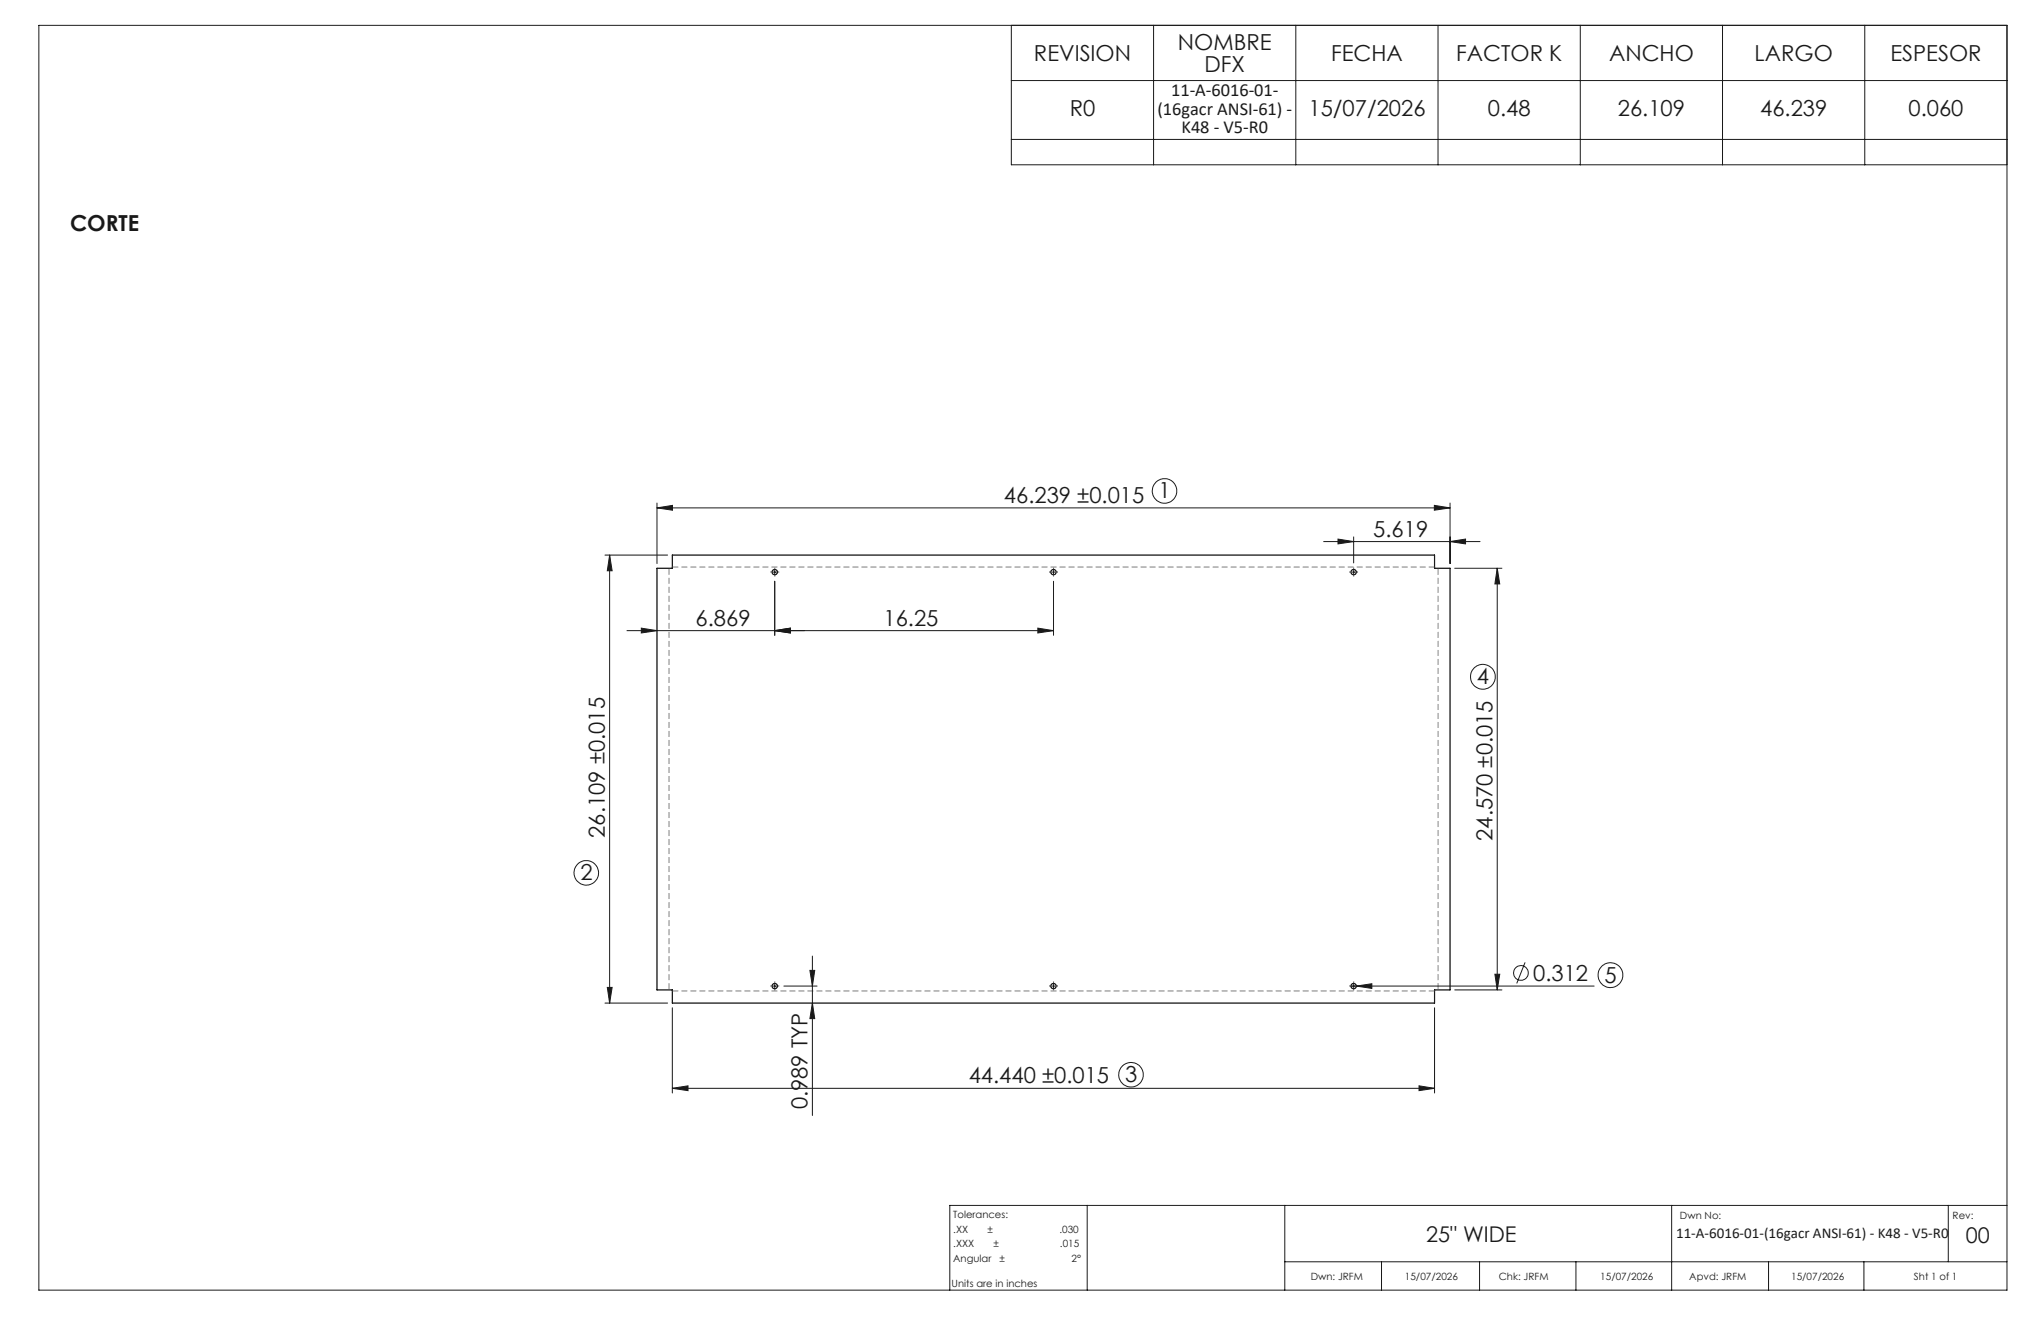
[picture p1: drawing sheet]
<svg xmlns="http://www.w3.org/2000/svg" width="432mm" height="279mm" viewBox="0 0 432 279" stroke-linecap="round" stroke-linejoin="round" font-family="sans-serif">
<g fill="none" stroke="#191924" stroke-width=".21">
<path d="M8.2 5.4h416.4v267.5h-416.4zM214 5.4v29.5h210.6M214 17h210.6M244.1 5.4v29.5M274.1 5.4v29.5M304.2 5.4v29.5M334.3 5.4v29.5M364.4 5.4v29.5M394.5 5.4v29.5M214 29.5h210.6M128 117.4h13.3M129 117.4l.5 3.3h-1z"/>
<path d="M129 117.4v94.8M139 107.4l3.3-.5v1zM139 106.4v12.8M139 107.4h167.8M280 114.5h33.1M283.1 114l3.3 .5-3.3 .5zM286.4 113.6v5.5M303.5 106.9l3.3 .5-3.3 .5zM306.8 114.5l3.3-.5v1zM306.8 106.4v12.8M132.6 133.4h90.3M135.7 132.9l3.3 .5-3.3 .5z"/>
<path d="M163.5 121h.8M163.9 133.4l3.3-.5v1zM163.9 120.7v.7M163.9 122.9v11.5M219.6 132.9l3.3 .5-3.3 .5zM222.5 121h.7M222.9 120.7v.7M222.9 122.9v11.5M286 121h.7M286.4 120.7v.7M307.8 120.2h9.9M316.8 120.2l.5 3.3h-1z"/>
<path d="M316.8 120.2v89.2M128 212.2h13.3M128.5 208.8h1l-.5 3.4zM142.2 213.1v18.1M163.5 208.6h.8M163.9 208.2v.7M165.8 208.6h7.1M171.3 205.2h1.1l-.5 3.4zM171.9 212.2l.5 3.2h-1.1zM171.9 202.2v33.7M222.5 208.6h.7M222.9 208.2v.7"/>
<path d="M285.8 208.6h51.5M286.4 208.2v.7M286.9 208.6l3.3-.5v1zM303.5 213.1v18.1M307.8 209.4h9.9M316.3 206.1h1l-.5 3.3zM322.7 203.6l-1.8 4.4M142.2 230.2l3.4-.5v1zM142.2 230.2h161.3M300.2 229.7l3.3 .5-3.3 .5zM230 255v17.9M271.8 255v17.9"/>
<path d="M353.7 255v17.9M412.2 255v11.9M424.6 255h-223.7v17.9M271.8 266.9h152.8M292.3 266.9v6M313 266.9v6M333.4 266.9v6M374.2 266.9v6M394.3 266.9v6"/>
<circle cx="246.4" cy="103.8" r="2.59"/>
<circle cx="313.7" cy="143.1" r="2.63"/>
<circle cx="124" cy="184.6" r="2.6"/>
<circle cx="321.8" cy="205.8" r="1.56"/>
<circle cx="340.7" cy="206.2" r="2.62"/>
<circle cx="239.3" cy="227.3" r="2.59"/>
</g>
<g fill="none" stroke="#000" stroke-width=".25">
<path d="M139 120.2h3.2v-2.8h161.3v2.8h3.3v89.2h-3.3v2.8h-161.3v-2.8h-3.2z"/>
<circle cx="163.9" cy="121" r=".57"/>
<circle cx="222.9" cy="121" r=".57"/>
<circle cx="286.4" cy="121" r=".57"/>
<circle cx="163.9" cy="208.6" r=".57"/>
<circle cx="222.9" cy="208.6" r=".57"/>
<circle cx="286.4" cy="208.6" r=".57"/>
</g>
<g fill="none" stroke="#191924" stroke-width=".21" stroke-dasharray="15.2 1.3 1.3 1.3" stroke-linecap="butt">
<path d="M163.2 121h-.2M163.9 121.7v.2M163.9 120.3v-.2M164.6 121h.2M222.2 121h-.2M222.9 121.7v.2M222.9 120.3v-.2M223.6 121h.2M285.7 121h-.2M286.4 121.7v.2M286.4 120.3v-.2M287.1 121h.2"/>
<path d="M163.2 208.5h-.2M163.9 209.3v.2M163.9 207.8v-.2M164.6 208.5h.2M222.2 208.5h-.2M222.9 209.3v.2M222.9 207.8v-.2M223.6 208.5h.2M285.7 208.5h-.2M286.4 209.3v.2M286.4 207.8v-.2M287.1 208.5h.2"/>
</g>
<path d="M141.5 120.2v89.1M304.2 209.3v-89.1" fill="none" stroke="#808080" stroke-width=".21" stroke-dasharray="1.3 .6" stroke-dashoffset="-.1" stroke-linecap="butt"/>
<path d="M303.5 119.9h-161.2M142.3 209.6h161.2" fill="none" stroke="#808080" stroke-width=".21" stroke-dasharray="1.3 .6" stroke-linecap="butt"/>
<g fill="#191924">
<path d="M286.9 208.6l3.3-.5v1z"/>
<path d="M139 107.4l3.3-.5v1zM303.5 106.9l3.3 .5-3.3 .5zM135.7 132.9l3.3 .5-3.3 .5zM163.9 133.4l3.3-.5v1zM283.1 114l3.3 .5-3.3 .5zM306.8 114.5l3.3-.5v1z"/>
<path d="M300.2 229.7l3.3 .5-3.3 .5zM142.2 230.2l3.4-.5v1zM219.6 132.9l3.3 .5-3.3 .5zM163.9 133.4l3.3-.5v1z"/>
<path d="M129 117.4l.5 3.3h-1zM128.5 208.8h1l-.5 3.4zM316.8 120.2l.5 3.3h-1zM316.3 206.1h1l-.5 3.3zM171.3 205.2h1.1l-.5 3.4zM171.9 212.2l.5 3.2h-1.1z"/>
</g>
<g font-size="4.7" fill="#191924">
<text x="249.2" y="10.6">NOMBRE</text>
<text x="218.8" y="12.9">REVISION</text>
<text x="254.8" y="15.1">DFX</text>
<text x="281.6" y="12.9">FECHA</text>
<text x="308.1" y="12.9">FACTOR K</text>
<text x="340.4" y="12.9">ANCHO</text>
<text x="371.2" y="12.9">LARGO</text>
<text x="399.9" y="12.9">ESPESOR</text>
<text x="226.3" y="24.5">R0</text>
<text x="276.8" y="24.5">15/07/2026</text>
<text x="314.8" y="24.5">0.48</text>
<text x="342.3" y="24.5">26.109</text>
<text x="372.4" y="24.5">46.239</text>
<text x="403.8" y="24.5">0.060</text>
<text x="14.8" y="48.9">CORTE</text>
<text x="212.4" y="106.4">46.239 ±0.015 1</text>
<text x="290.5" y="113.5">5.619</text>
<text x="147.2" y="132.3">6.869</text>
<text x="186.9" y="132.3">16.25</text>
<text x="312.5" y="144.7">4</text>
<text x="128" y="177.2" transform="rotate(-90 128 177.2)">26.109 ±0.015</text>
<text x="315.8" y="177.9" transform="rotate(-90 315.8 177.9)">24.570 ±0.015</text>
<text x="122.8" y="186.2">2</text>
<text x="324.4" y="207.5">0.312</text>
<text x="339.5" y="207.8">5</text>
<text x="205" y="229.1">44.440 ±0.015</text>
<text x="238" y="228.9">3</text>
<text x="170.9" y="234.6" transform="rotate(-90 170.9 234.6)">0.989 TYP</text>
</g>
<g font-size="4.6" fill="#191924">
<text x="301.7" y="262.7">25&quot; WIDE</text>
<text x="415.9" y="263">00</text>
</g>
<g font-size="3.9" fill="#191924">
<text x="247.8" y="20.3">11-A-6016-01-</text>
<text x="244.9" y="24.2">(16gacr ANSI-61) -</text>
<text x="250" y="28.1">K48 - V5-R0</text>
</g>
<text font-size="3.2" fill="#191924" x="354.6" y="261.8">11-A-6016-01-(16gacr ANSI-61) - K48 - V5-R0</text>
<g font-size="2.1" fill="#191924">
<text x="201.7" y="257.6">Tolerances:</text>
<text x="355.4" y="257.8">Dwn No:</text>
<text x="413.1" y="257.8">Rev:</text>
<text x="201.7" y="260.7">.XX</text>
<text x="201.7" y="263.9">.XXX</text>
<text x="208.9" y="260.7">±</text>
<text x="210.2" y="263.9">±</text>
<text x="224.1" y="260.7">.030</text>
<text x="224.3" y="263.9">.015</text>
<text x="201.7" y="267">Angular</text>
<text x="211.5" y="267">±</text>
<text x="226.7" y="267">2°</text>
<text x="201.3" y="272.3">Units are in inches</text>
<text x="277.3" y="270.7">Dwn: JRFM</text>
<text x="297.2" y="270.7">15/07/2026</text>
<text x="317.1" y="270.7">Chk: JRFM</text>
<text x="338.6" y="270.7">15/07/2026</text>
<text x="357.4" y="270.7">Apvd: JRFM</text>
<text x="378.9" y="270.7">15/07/2026</text>
<text x="404.9" y="270.7">Sht 1 of 1</text>
</g>
</svg>
